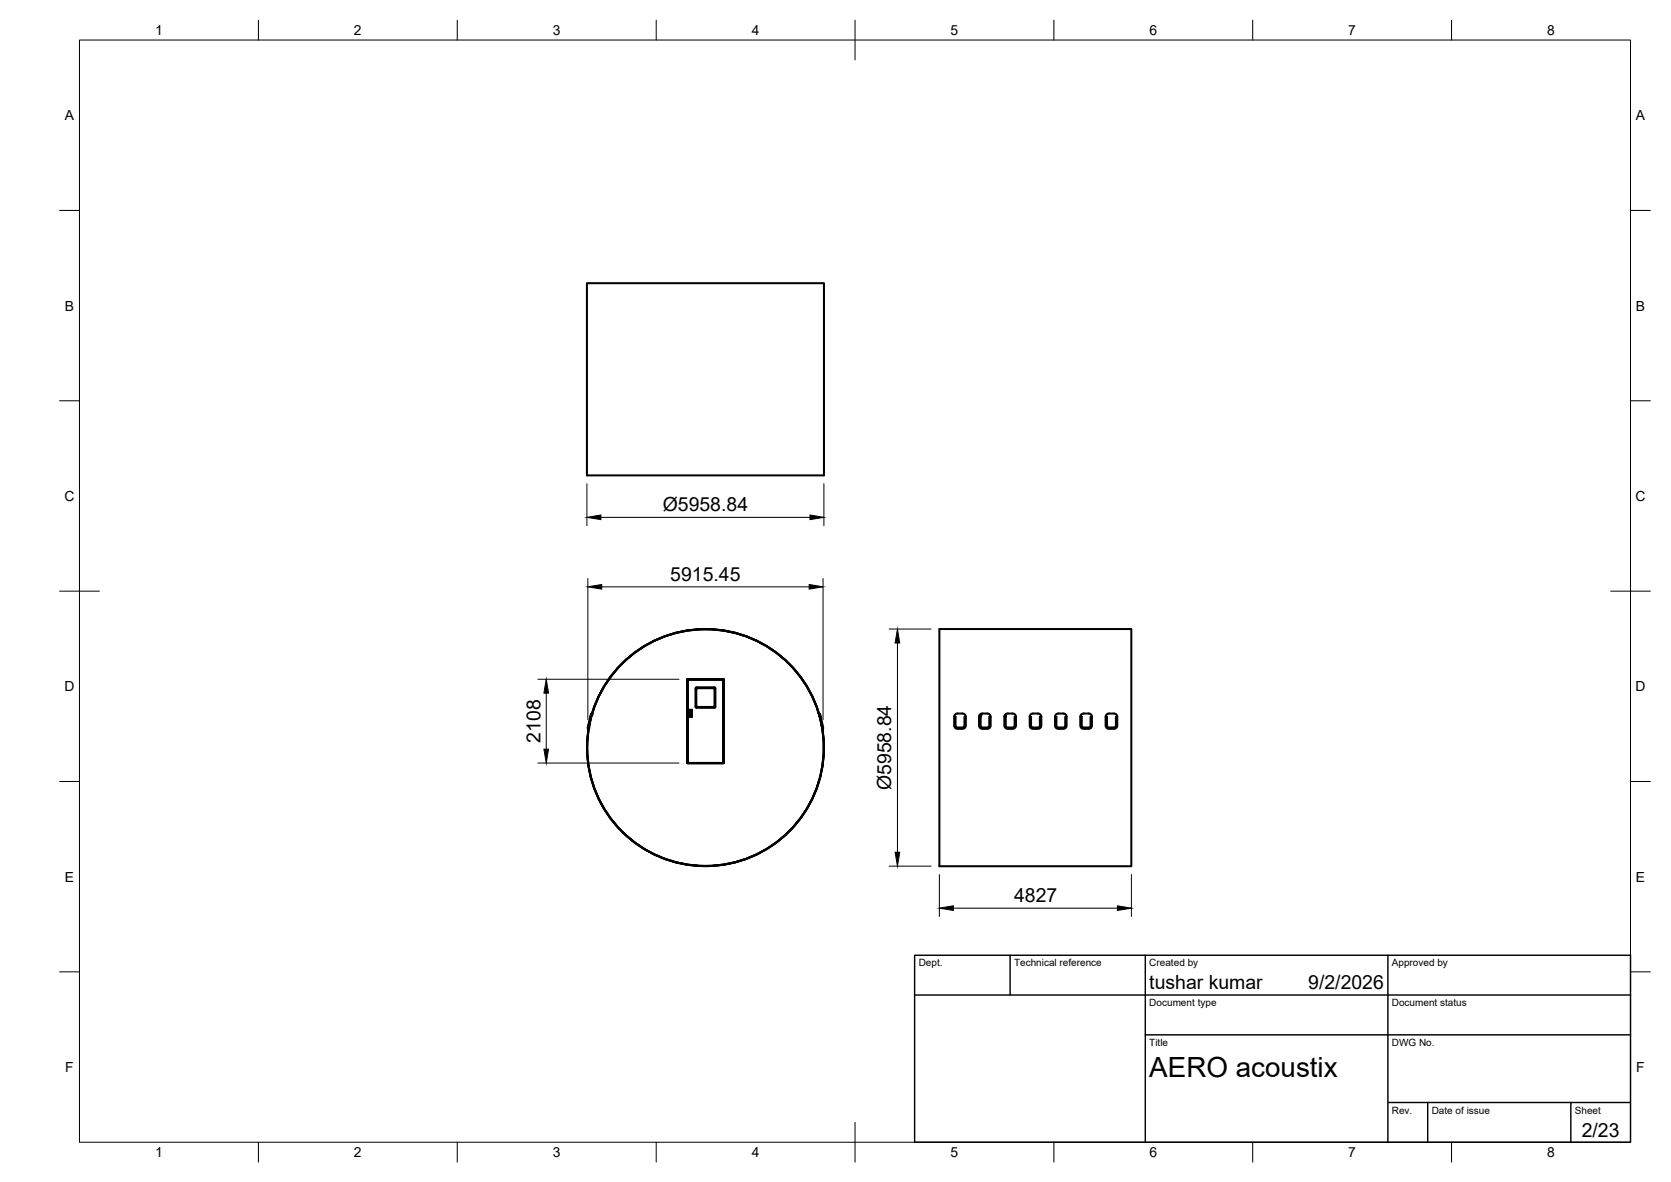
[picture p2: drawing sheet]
<svg xmlns="http://www.w3.org/2000/svg" width="420mm" height="297mm" viewBox="0 0 420 297" stroke-linecap="round" stroke-linejoin="round" font-family="sans-serif">
<!-- layer: Visible -->
<g fill="none" stroke="#000" stroke-width=".51">
<path d="M147.6 71.2h59.6v48.3h-59.6zM236.2 158.1h48.3v59.6h-48.3zM148.6 179.4l-.7 2.9M148.8 179.3l-.2 .8 .2-.8-.2 .1M172.8 170.7h9.1v21.1h-9.1zM172.8 170.7h9.1v21.1M172.8 178.4h1.1M172.9 178.4v-7.7h9v21h-9M172.9 170.7h9v21h-9v-11.5M173 178.7h.1M173 179.3h.1M173 178.6v.7"/>
<path d="M173.2 179.9h.1M173.5 178.6h-.3v1.3M173.5 178.6l.1 1.4-.4-.1M173.6 178.5l-.1 .1M174 178.4v1.7l-1.2 .1M175.1 173.2v4.2M175.1 177.4l.3 .2M175.3 172.9h4.1l.3 .3-.1 4.4-4.3 .1M175.4 172.9l-.3 .3M179.6 172.7h-4.5l-.2 .3 .1 4.8 4.6 .1M179.6 172.7l.3 .3v4.6l-.3 .3M181.9 170.7h-9.1v7.7"/>
<path d="M181.9 170.7h-9.1v21.1v-11.6M181.9 170.7v21.1h-9.1h9.1M181.9 170.7h-9.1v21.1v-21.1M181.9 170.7v21.1M181.9 170.7h-9.1v21.1M205.9 179.3l.3 .8zM206 179.3l.2 .1M206.1 179.4l.2 .7M240.1 179.6l.5-.3h1.5l.6 .3 .1 .5v2.3l-.3 .6-.4 .2h-1.4l-.7-.5-.1-2.7zM246.3 179.6l.6-.3h1.4l.7 .4 .1 2.7-.3 .6-.5 .2h-1.4l-.5-.3-.2-.5v-2.4zM252.7 179.6l.6-.3h1.4l.6 .3 .2 .5v2.3l-.4 .6-.4 .2h-1.4l-.5-.3-.3-.5v-2.4zM253 179.8l-.1 .2 .1-.1"/>
<path d="M259.1 179.6l.5-.3h1.5l.6 .3 .1 .5v2.3l-.3 .6-.5 .2h-1.3l-.7-.4-.1-2.8zM265.4 179.6l.6-.3h1.5l.5 .3 .2 .4v2.5l-.3 .5-.5 .2h-1.4l-.6-.4-.1-2.8zM271.9 179.6l.5-.3h1.4l.6 .3 .2 .4v2.5l-.3 .5-.5 .2h-1.4l-.6-.4-.2-.4v-2.3zM278.2 179.6l.5-.3h1.5l.6 .3 .1 .4v2.5l-.3 .5-.4 .2h-1.4l-.6-.4-.2-.4v-2.3zM147.8 183l.1 .1M147.9 182.3l-.1 .7zM148.1 182.3l-.2 .9M148.1 182.3l-.1 .9M148.6 180.1l-.5 2.2M172.8 191.8h9.1M206.2 180.1l.5 2.2M206.3 180.1l.5 2.2"/>
<path d="M206.7 182.3l.1 .9zM206.8 182.3l.2 .7M207 183l-.2 .1M240.3 180.1v2.3l.5 .4h1.2l.4-.3 .1-2.4M246.5 180.1h.1M246.5 180.2v2.2M246.5 180.2l.3-.5-.3 .5M248.8 180.1v2.3l-.2 .3-.4 .1h-1.2l-.4-.2-.1-2.5M252.9 180.1v2.3l.5 .4h1.2l.4-.2 .1-2.5M259.2 180.1v2.3l.6 .4h1.2l.4-.3 .1-2.4M265.6 180.1v2.3l.5 .4h1.2l.5-.3v-2.4M272 180.1v2.3l.5 .4h1.2l.4-.2 .1-2.5"/>
<path d="M278.3 180.1l.1 2.4 .5 .3h1.2l.4-.2 .1-2.5"/>
<circle cx="173" cy="178.8" r=".1"/>
<circle cx="177.4" cy="187.9" r="29.8"/>
</g>
<g fill="#000">
<circle cx="148.8" cy="179.6" r=".25"/>
<circle cx="206" cy="179.6" r=".25"/>
<circle cx="148" cy="182.9" r=".25"/>
<circle cx="206.8" cy="182.9" r=".25"/>
</g>
<!-- layer: BORDER -->
<g fill="none" stroke="#000" stroke-width=".25">
<path d="M20 10.1h390v276.9h-390zM65 5.1v5M115 5.1v5M165 5.1v5M215 5.1v10M265 5.1v5M315 5.1v5M365 5.1v5M15 52.9h5M410 52.9h5M15 100.7h5M410 100.7h5"/>
<path d="M15 148.6h10M405 148.6h10M15 196.4h5M410 196.4h5M15 244.2h5M410 244.2h5M65 287v5M115 287v5M165 287v5M215 282.1v9.9M265 287v5M315 287v5"/>
<path d="M365 287v5"/>
</g>
<!-- layer: TITLEBLOCK -->
<path d="M230 240.1h180v46.9h-180zM230 250h180M254 240.1v9.9M288 240.1v46.9M349 240.1v46.9M288 260.1h122M349 277.1h61M359 277.1v9.9M395 277.1v9.9" fill="none" stroke="#000" stroke-width=".36"/>
<!-- layer: FD_Dimensions -->
<g fill="none" stroke="#000" stroke-width=".25">
<path d="M147.6 121.6v10.5M151.1 130h52.6M207.2 121.6v10.5M147.8 145.4v35.5M151.3 147.5h52.2M206.9 145.4v35.5M223.6 158.1h10.5M135.3 170.7h35.4M137.4 174.2v14.1M225.7 161.6v52.6M135.3 191.8h35.4M223.6 217.7h10.5"/>
<path d="M236.2 219.8v10.5M284.5 219.8v10.5M239.7 228.2h41.3"/>
</g>
<path d="M147.6 130l3.5-.6v1.2zM203.7 129.4l3.5 .6-3.5 .6zM147.8 147.5l3.5-.6v1.1zM203.5 146.9l3.4 .6-3.4 .5zM137.4 170.7l.5 3.5h-1.1zM225.7 158.1l.5 3.5h-1.1zM136.8 188.3h1.1l-.5 3.5zM225.1 214.2h1.1l-.5 3.5zM236.2 228.2l3.5-.6v1.2zM281 227.6l3.5 .6-3.5 .6z" fill="#000" stroke="#000" stroke-width=".25"/>
<text font-size="7" x="289" y="270.6">AERO acoustix</text>
<g font-size="4.9">
<text x="166.6" y="128.5">Ø5958.84</text>
<text x="168.5" y="146">5915.45</text>
<text x="135.9" y="186.6" transform="rotate(-90 135.9 186.6)">2108</text>
<text x="224.1" y="198.6" transform="rotate(-90 224.1 198.6)">Ø5958.84</text>
<text x="255" y="226.8">4827</text>
<text x="289" y="248.5">tushar kumar</text>
<text x="329" y="248.5">9/2/2026</text>
<text x="397.7" y="285.7">2/23</text>
</g>
<g font-size="3.5">
<text x="39" y="8.8">1</text>
<text x="89" y="8.8">2</text>
<text x="139" y="8.8">3</text>
<text x="189" y="8.8">4</text>
<text x="239" y="8.8">5</text>
<text x="289" y="8.8">6</text>
<text x="339" y="8.8">7</text>
<text x="389" y="8.8">8</text>
<text x="16.3" y="30.2">A</text>
<text x="411.3" y="30.2">A</text>
<text x="16.3" y="78">B</text>
<text x="411.3" y="78">B</text>
<text x="16.2" y="125.9">C</text>
<text x="411.2" y="125.9">C</text>
<text x="16.2" y="173.7">D</text>
<text x="411.2" y="173.7">D</text>
<text x="16.3" y="221.6">E</text>
<text x="411.3" y="221.6">E</text>
<text x="16.4" y="269.4">F</text>
<text x="411.4" y="269.4">F</text>
<text x="39" y="290.8">1</text>
<text x="89" y="290.8">2</text>
<text x="139" y="290.8">3</text>
<text x="189" y="290.8">4</text>
<text x="239" y="290.8">5</text>
<text x="289" y="290.8">6</text>
<text x="339" y="290.8">7</text>
<text x="389" y="290.8">8</text>
</g>
<g font-size="2.5">
<text x="231" y="242.9">Dept.</text>
<text x="255" y="242.9">Technical reference</text>
<text x="289" y="242.9">Created by</text>
<text x="350" y="242.9">Approved by</text>
<text x="289" y="252.8">Document type</text>
<text x="350" y="252.8">Document status</text>
<text x="289" y="262.9">Title</text>
<text x="350" y="262.9">DWG No.</text>
<text x="350" y="279.9">Rev.</text>
<text x="360" y="279.9">Date of issue</text>
<text x="396" y="279.9">Sheet</text>
</g>
</svg>
